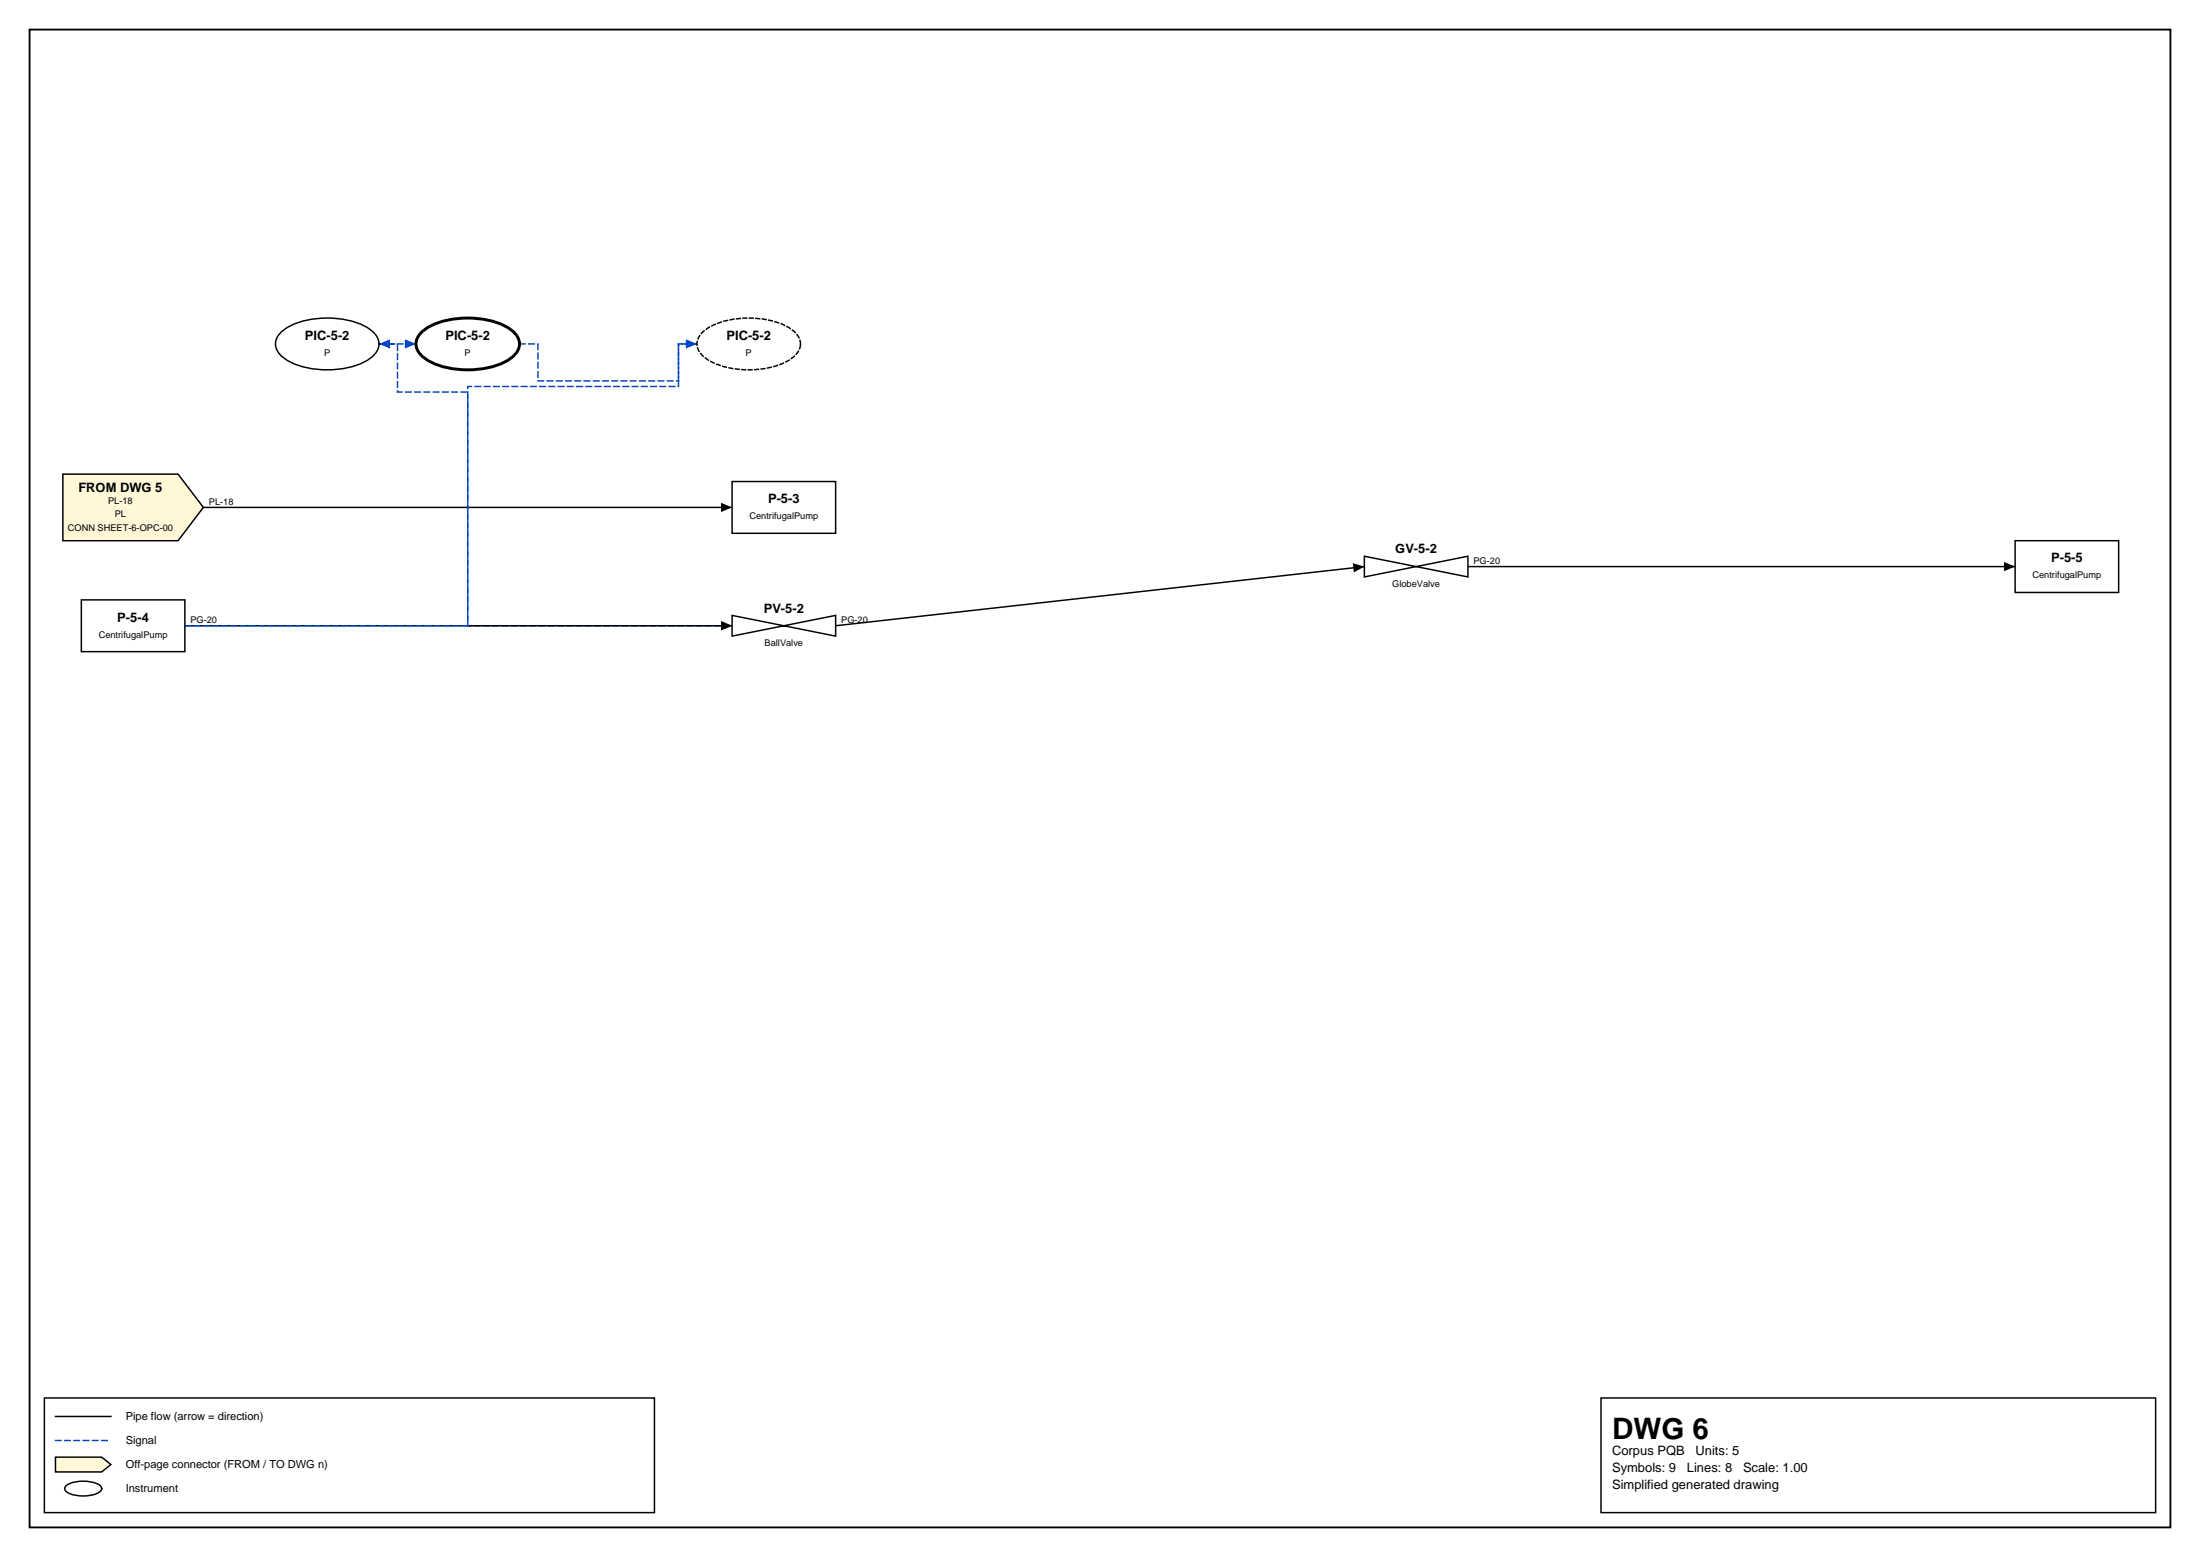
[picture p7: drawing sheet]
<svg xmlns="http://www.w3.org/2000/svg" width="420mm" height="297mm" viewBox="0 0 420 297" stroke-linecap="round" stroke-linejoin="round" font-family="sans-serif">
<path d="M5.6 5.6h408.6v285.8h-408.6z" fill="none" stroke="#000" stroke-width=".35"/>
<path d="M8.5 266.7h116.4v21.9h-116.4zM10.6 270.2h10.6M305.5 266.7h105.8v21.9h-105.8z" fill="none" stroke="#000" stroke-width=".28"/>
<path d="M10.6 274.8h10.6" fill="none" stroke="#0046c8" stroke-width=".28" stroke-dasharray="1.1 .7"/>
<path d="M10.6 278h8.8l1.8 1.4-1.8 1.4h-8.8z" fill="#fff7d6" stroke="#000" stroke-width=".28"/>
<path d="M260.3 108.1l-100.8 11.3M280.1 108.1h104.4M12.7 283.4a6.7 6.7 0 0 1 6.3 0 .72 .72 0 0 1 0 1.2 6.7 6.7 0 0 1-6.3 0 .72 .72 0 0 1 0-1.2z" fill="none" stroke="#000" stroke-width=".28"/>
<path d="M258.1 107.4l2.2 .7-2 1.1zM382.4 107.2l2.1 .9-2.1 .9z" fill="#000"/>
<path d="M133 65.6h-3.5v8.1h-40.2v45.7h50.4" fill="none" stroke="#0046c8" stroke-width=".28" stroke-dasharray="1.1 .7"/>
<path d="M137.6 118.5l2.1 .9-2.1 .9z" fill="#0046c8"/>
<path d="M99.1 65.6h3.6v7.1h26.8v-7.1h3.5" fill="none" stroke="#0046c8" stroke-width=".28" stroke-dasharray="1.1 .7"/>
<path d="M130.9 64.7l2.1 .9-2.1 .9z" fill="#0046c8"/>
<path d="M38.8 96.8h100.9" fill="none" stroke="#000" stroke-width=".28"/>
<path d="M137.6 95.9l2.1 .9-2.1 .9z" fill="#000"/>
<path d="M72.3 65.6h7.1" fill="none" stroke="#0046c8" stroke-width=".28" stroke-dasharray="1.1 .7"/>
<path d="M77.3 64.7l2.1 .9-2.1 .9z" fill="#0046c8"/>
<path d="M35.3 119.4h104.4" fill="none" stroke="#000" stroke-width=".28"/>
<path d="M137.6 118.5l2.1 .9-2.1 .9z" fill="#000"/>
<path d="M35.3 119.4h54v-44.6h-13.5v-9.2h-3.5" fill="none" stroke="#0046c8" stroke-width=".28" stroke-dasharray="1.1 .7"/>
<path d="M72.3 65.6l2.1-.9v1.8z" fill="#0046c8"/>
<g fill="#fff">
<path d="M139.7 114.4h19.8v9.9h-19.8z"/>
<path d="M260.3 103.2h19.8v9.8h-19.8z"/>
</g>
<g fill="#fff" stroke="#000" stroke-width=".28">
<path d="M139.7 117.4l19.8 4v-4l-19.8 4z"/>
<path d="M260.3 106.1l19.8 4v-4l-19.8 4z"/>
<path d="M384.5 103.2h19.8v9.8h-19.8z"/>
</g>
<path d="M133.9 63.5a12.8 12.8 0 0 1 9-2.8 12.8 12.8 0 0 1 8.9 2.8 2.96 2.96 0 0 1-.6 4.8 15.5 15.5 0 0 1-11.2 2 10.7 10.7 0 0 1-6.1-2.6 2.82 2.82 0 0 1 0-4.2z" fill="#fff" stroke="#000" stroke-width=".28" stroke-dasharray=".7 .5"/>
<path d="M80.3 63.5a12.8 12.8 0 0 1 9-2.8 12.8 12.8 0 0 1 8.9 2.8 2.96 2.96 0 0 1-.7 4.8 15.5 15.5 0 0 1-11.1 2 10.7 10.7 0 0 1-6.1-2.6 2.82 2.82 0 0 1 0-4.2z" fill="#fff" stroke="#000" stroke-width=".56"/>
<path d="M12 90.5h22l4.8 6.3-4.8 6.4h-22z" fill="#fff7d6" stroke="#000" stroke-width=".28"/>
<g fill="#fff" stroke="#000" stroke-width=".28">
<path d="M53.5 63.5a12.8 12.8 0 0 1 8.9-2.8 12.8 12.8 0 0 1 9 2.8 2.96 2.96 0 0 1-.7 4.8 15.5 15.5 0 0 1-11.1 2 10.7 10.7 0 0 1-6.1-2.6 2.82 2.82 0 0 1 0-4.2z"/>
<path d="M15.5 114.4h19.8v9.9h-19.8z"/>
<path d="M139.7 91.9h19.8v9.8h-19.8z"/>
</g>
<text font-size="5.6" x="307.6" y="274.5">DWG 6</text>
<g font-size="2.5">
<text x="58.2" y="64.8">PIC-5-2</text>
<text x="85" y="64.8">PIC-5-2</text>
<text x="138.6" y="64.8">PIC-5-2</text>
<text x="15" y="93.9">FROM DWG 5</text>
<text x="146.6" y="96">P-5-3</text>
<text x="266.2" y="105.6">GV-5-2</text>
<text x="391.4" y="107.3">P-5-5</text>
<text x="22.4" y="118.6">P-5-4</text>
<text x="145.7" y="116.9">PV-5-2</text>
<text x="307.6" y="277.6">Corpus PQB</text>
<text x="307.6" y="280.8">Symbols: 9</text>
<text x="321.9" y="280.8">Lines: 8</text>
<text x="323.5" y="277.6">Units: 5</text>
<text x="332.6" y="280.8">Scale: 1.00</text>
<text x="307.6" y="284">Simplified generated drawing</text>
</g>
<g font-size="2.1">
<text x="24" y="270.9">Pipe flow (arrow = direction)</text>
<text x="24" y="275.5">Signal</text>
<text x="24" y="280.1">Off-page connector (FROM / TO DWG n)</text>
<text x="24" y="284.7">Instrument</text>
</g>
<g font-size="1.8">
<text x="61.9" y="67.9">P</text>
<text x="88.7" y="67.9">P</text>
<text x="142.3" y="67.9">P</text>
<text x="12.9" y="101.2">CONN SHEET-6-OPC-00</text>
<text x="20.6" y="96.1">PL-18</text>
<text x="21.9" y="98.7">PL</text>
<text x="39.9" y="96.3">PL-18</text>
<text x="143" y="99.1">CentrifugalPump</text>
<text x="281.2" y="107.6">PG-20</text>
<text x="265.7" y="111.9">GlobeValve</text>
<text x="387.8" y="110.4">CentrifugalPump</text>
<text x="36.3" y="118.9">PG-20</text>
<text x="160.5" y="118.9">PG-20</text>
<text x="18.8" y="121.6">CentrifugalPump</text>
<text x="145.9" y="123.2">BallValve</text>
</g>
</svg>
